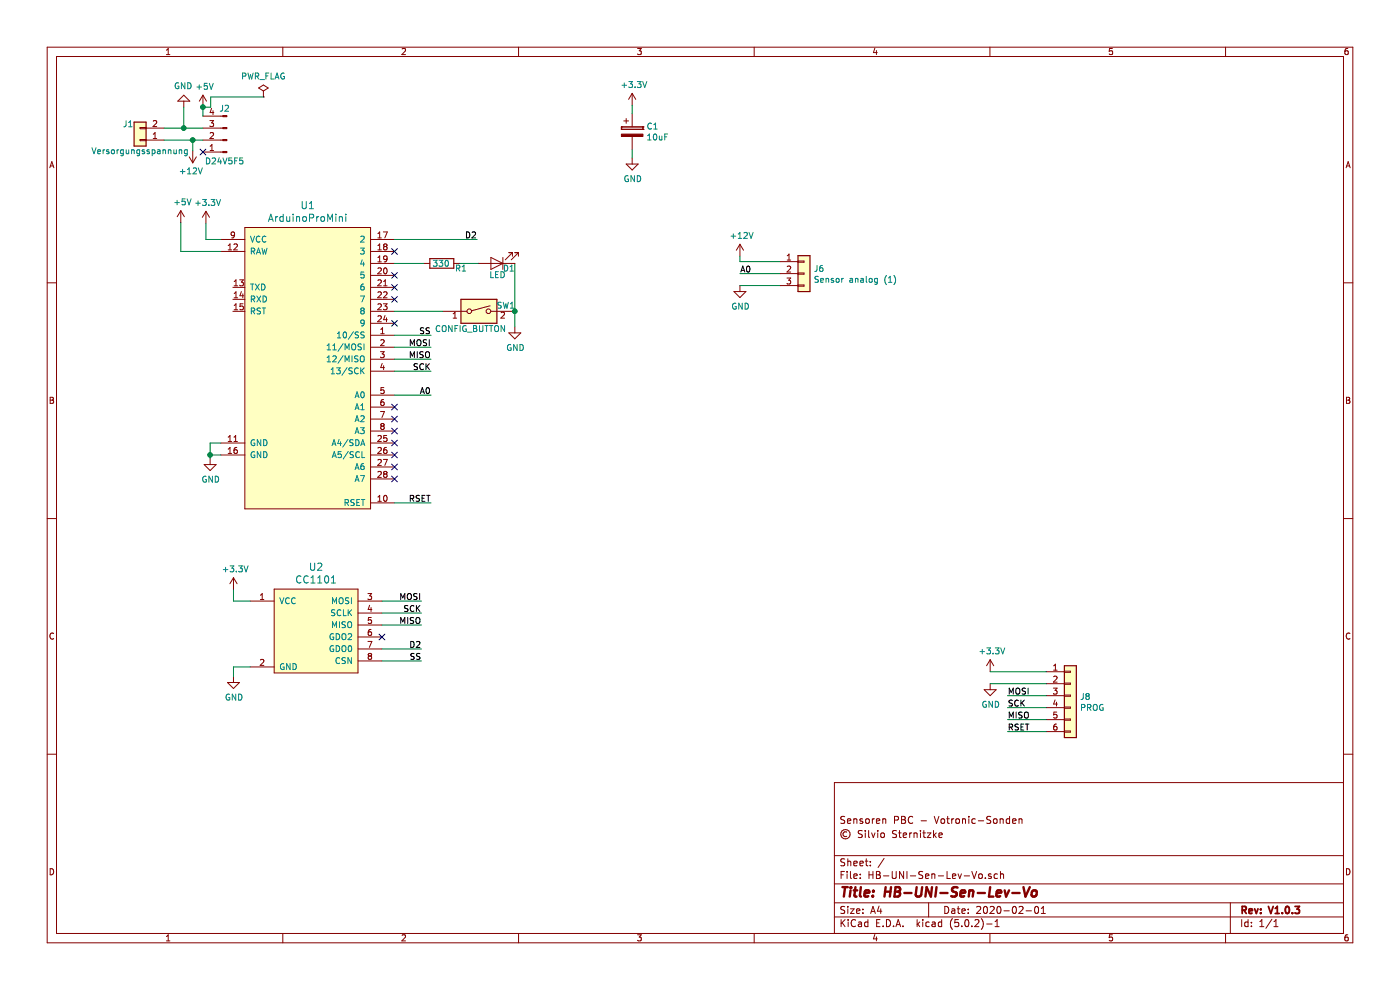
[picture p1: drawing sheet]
EESchema Schematic File Version 4
LIBS:HB-UNI-Sen-Lev-Vo-cache
EELAYER 26 0
EELAYER END
$Descr A4 11693 8268
encoding utf-8
Sheet 1 1
Title "HB-UNI-Sen-Lev-Vo"
Date "2020-02-01"
Rev "V1.0.3"
Comp ""
Comment1 "© Silvio Sternitzke"
Comment2 "Sensoren PBC - Votronic-Sonden"
Comment3 ""
Comment4 ""
$EndDescr
$Comp
L Homebrew:ArduinoProMini U1
U 1 1
P 2595 3200
F 0 "U1" H 2570 4687 60  0000 C CNN
F 1 "ArduinoProMini" H 2570 4581 60  0000 C CNN
F 2 "Homebrew:ArduinoProMini" H 2595 3100 60  0001 C CNN
F 3 "" H 2595 3100 60  0001 C CNN
	1    2595 3200
	1    0    0    -1  
$EndComp
$Comp
L Homebrew:CC1101 U2
U 1 1
P 2390 5570
F 0 "U2" H 2640 6407 60  0000 C CNN
F 1 "CC1101" H 2640 6301 60  0000 C CNN
F 2 "Homebrew:CC1101" H 2390 5570 60  0001 C CNN
F 3 "" H 2390 5570 60  0001 C CNN
	1    2390 5570
	1    0    0    -1  
$EndComp
$Comp
L Switch:SW_DIP_x01 SW1
U 1 1
P 4000 2600
F 0 "SW1" H 4225 2650 50  0000 C CNN
F 1 "CONFIG_BUTTON" H 3930 2455 50  0000 C CNN
F 2 "Button_Switch_THT:SW_PUSH_6mm_H5mm" H 4000 2600 50  0001 C CNN
F 3 "" H 4000 2600 50  0001 C CNN
	1    4000 2600
	1    0    0    -1  
$EndComp
$Comp
L Connector_Generic:Conn_01x02 J1
U 1 1
P 1170 1170
F 0 "J1" H 1270 1040 50  0000 C CNN
F 1 "Versorgungsspannung" H 1170 1265 50  0000 C CNN
F 2 "TerminalBlock_WAGO:TerminalBlock_WAGO_236-102_1x02_P5.00mm_45Degree" H 1170 1170 50  0001 C CNN
F 3 "~" H 1170 1170 50  0001 C CNN
	1    1170 1170
	-1   0    0    1   
$EndComp
$Comp
L Connector:Conn_01x04_Male J2
U 1 1
P 1895 1170
F 0 "J2" H 1960 910 50  0000 R CNN
F 1 "D24V5F5" H 2080 1350 50  0000 R CNN
F 2 "Connector_PinHeader_2.54mm:PinHeader_1x04_P2.54mm_Vertical" H 1895 1170 50  0001 C CNN
F 3 "~" H 1895 1170 50  0001 C CNN
	1    1895 1170
	-1   0    0    1   
$EndComp
$Comp
L Device:CP C1
U 1 1
P 5280 1100
F 0 "C1" H 5398 1146 50  0000 L CNN
F 1 "10uF" H 5398 1055 50  0000 L CNN
F 2 "Capacitor_THT:CP_Radial_D4.0mm_P1.50mm" H 5318 950 50  0001 C CNN
F 3 "~" H 5280 1100 50  0001 C CNN
	1    5280 1100
	1    0    0    -1  
$EndComp
$Comp
L power:+3.3V #PWR09
U 1 1
P 5280 880
F 0 "#PWR09" H 5280 730 50  0001 C CNN
F 1 "+3.3V" H 5295 1053 50  0000 C CNN
F 2 "" H 5280 880 50  0001 C CNN
F 3 "" H 5280 880 50  0001 C CNN
	1    5280 880 
	1    0    0    -1  
$EndComp
$Comp
L power:+3.3V #PWR03
U 1 1
P 1720 1865
F 0 "#PWR03" H 1720 1715 50  0001 C CNN
F 1 "+3.3V" H 1735 2038 50  0000 C CNN
F 2 "" H 1720 1865 50  0001 C CNN
F 3 "" H 1720 1865 50  0001 C CNN
	1    1720 1865
	1    0    0    -1  
$EndComp
$Comp
L power:+3.3V #PWR05
U 1 1
P 1950 4925
F 0 "#PWR05" H 1950 4775 50  0001 C CNN
F 1 "+3.3V" H 1965 5098 50  0000 C CNN
F 2 "" H 1950 4925 50  0001 C CNN
F 3 "" H 1950 4925 50  0001 C CNN
	1    1950 4925
	1    0    0    -1  
$EndComp
$Comp
L power:GND #PWR010
U 1 1
P 5280 1320
F 0 "#PWR010" H 5280 1070 50  0001 C CNN
F 1 "GND" H 5285 1147 50  0000 C CNN
F 2 "" H 5280 1320 50  0001 C CNN
F 3 "" H 5280 1320 50  0001 C CNN
	1    5280 1320
	1    0    0    -1  
$EndComp
$Comp
L power:GND #PWR08
U 1 1
P 4300 2730
F 0 "#PWR08" H 4300 2480 50  0001 C CNN
F 1 "GND" H 4305 2557 50  0000 C CNN
F 2 "" H 4300 2730 50  0001 C CNN
F 3 "" H 4300 2730 50  0001 C CNN
	1    4300 2730
	1    0    0    -1  
$EndComp
$Comp
L power:GND #PWR04
U 1 1
P 1755 3830
F 0 "#PWR04" H 1755 3580 50  0001 C CNN
F 1 "GND" H 1760 3657 50  0000 C CNN
F 2 "" H 1755 3830 50  0001 C CNN
F 3 "" H 1755 3830 50  0001 C CNN
	1    1755 3830
	1    0    0    -1  
$EndComp
$Comp
L power:GND #PWR06
U 1 1
P 1950 5650
F 0 "#PWR06" H 1950 5400 50  0001 C CNN
F 1 "GND" H 1955 5477 50  0000 C CNN
F 2 "" H 1950 5650 50  0001 C CNN
F 3 "" H 1950 5650 50  0001 C CNN
	1    1950 5650
	1    0    0    -1  
$EndComp
$Comp
L Device:R R1
U 1 1
P 3690 2200
F 0 "R1" V 3645 2040 50  0000 C CNN
F 1 "330" V 3685 2205 50  0000 C CNN
F 2 "Resistor_THT:R_Axial_DIN0207_L6.3mm_D2.5mm_P2.54mm_Vertical" V 3620 2200 50  0001 C CNN
F 3 "~" H 3690 2200 50  0001 C CNN
	1    3690 2200
	0    -1   -1   0   
$EndComp
Wire Wire Line
	3295 2200 3540 2200
Wire Wire Line
	3840 2200 4000 2200
Wire Wire Line
	3295 2600 3700 2600
Wire Wire Line
	4300 2200 4300 2600
Wire Wire Line
	4300 2600 4300 2730
Connection ~ 4300 2600
Wire Wire Line
	2090 5020 1950 5020
Wire Wire Line
	1950 5020 1950 4925
Wire Wire Line
	1950 5570 2090 5570
Wire Wire Line
	1950 5650 1950 5570
Wire Wire Line
	1755 3700 1845 3700
Wire Wire Line
	1755 3700 1755 3800
Wire Wire Line
	1755 3800 1845 3800
Wire Wire Line
	1755 3800 1755 3830
Connection ~ 1755 3800
Wire Wire Line
	1720 1865 1720 2000
Wire Wire Line
	1720 2000 1845 2000
Wire Wire Line
	3295 2800 3600 2800
Wire Wire Line
	3295 2900 3600 2900
Wire Wire Line
	3295 3000 3600 3000
Wire Wire Line
	3295 3100 3600 3100
Text Label 3600 2800 2    50   ~ 0
SS
Text Label 3600 2900 2    50   ~ 0
MOSI
Text Label 3600 3000 2    50   ~ 0
MISO
Text Label 3600 3100 2    50   ~ 0
SCK
Wire Wire Line
	3600 4200 3295 4200
Text Label 3600 4200 2    50   ~ 0
RSET
NoConn ~ 3295 4000
NoConn ~ 3295 3900
NoConn ~ 3295 3600
NoConn ~ 3295 3500
NoConn ~ 3295 2700
NoConn ~ 3295 2500
NoConn ~ 3295 2400
NoConn ~ 3295 2300
NoConn ~ 3190 5320
Wire Wire Line
	1370 1170 1610 1170
Wire Wire Line
	1370 1070 1535 1070
Wire Wire Line
	1695 895  1695 970 
$Comp
L power:GND #PWR01
U 1 1
P 1535 895
F 0 "#PWR01" H 1535 645 50  0001 C CNN
F 1 "GND" H 1540 722 50  0000 C CNN
F 2 "" H 1535 895 50  0001 C CNN
F 3 "" H 1535 895 50  0001 C CNN
	1    1535 895 
	-1   0    0    1   
$EndComp
Wire Wire Line
	1535 895  1535 1070
Connection ~ 1535 1070
Wire Wire Line
	1535 1070 1695 1070
NoConn ~ 1695 1270
Wire Wire Line
	5280 880  5280 950 
Wire Wire Line
	5280 1250 5280 1320
$Comp
L Connector_Generic:Conn_01x03 J6
U 1 1
P 6715 2285
F 0 "J6" H 6795 2327 50  0000 L CNN
F 1 "Sensor analog (1)" H 6795 2236 50  0000 L CNN
F 2 "TerminalBlock_WAGO:TerminalBlock_WAGO_236-103_1x03_P5.00mm_45Degree" H 6715 2285 50  0001 C CNN
F 3 "~" H 6715 2285 50  0001 C CNN
	1    6715 2285
	1    0    0    -1  
$EndComp
Wire Wire Line
	6180 2185 6515 2185
$Comp
L power:GND #PWR016
U 1 1
P 6180 2385
F 0 "#PWR016" H 6180 2135 50  0001 C CNN
F 1 "GND" H 6185 2212 50  0000 C CNN
F 2 "" H 6180 2385 50  0001 C CNN
F 3 "" H 6180 2385 50  0001 C CNN
	1    6180 2385
	1    0    0    -1  
$EndComp
Wire Wire Line
	6180 2385 6515 2385
Wire Wire Line
	6515 2285 6180 2285
Wire Wire Line
	3295 3300 3600 3300
Text Label 3600 3300 2    50   ~ 0
A0
Text Label 6180 2285 0    50   ~ 0
A0
$Comp
L Connector_Generic:Conn_01x06 J8
U 1 1
P 8940 5810
F 0 "J8" H 9019 5802 50  0000 L CNN
F 1 "PROG" H 9019 5711 50  0000 L CNN
F 2 "Connector_PinHeader_2.54mm:PinHeader_1x06_P2.54mm_Vertical" H 8940 5810 50  0001 C CNN
F 3 "~" H 8940 5810 50  0001 C CNN
	1    8940 5810
	1    0    0    -1  
$EndComp
$Comp
L power:+3.3V #PWR011
U 1 1
P 8270 5610
F 0 "#PWR011" H 8270 5460 50  0001 C CNN
F 1 "+3.3V" H 8285 5783 50  0000 C CNN
F 2 "" H 8270 5610 50  0001 C CNN
F 3 "" H 8270 5610 50  0001 C CNN
	1    8270 5610
	1    0    0    -1  
$EndComp
$Comp
L power:GND #PWR012
U 1 1
P 8270 5710
F 0 "#PWR012" H 8270 5460 50  0001 C CNN
F 1 "GND" H 8275 5537 50  0000 C CNN
F 2 "" H 8270 5710 50  0001 C CNN
F 3 "" H 8270 5710 50  0001 C CNN
	1    8270 5710
	1    0    0    -1  
$EndComp
Wire Wire Line
	8270 5710 8740 5710
Wire Wire Line
	8270 5610 8740 5610
Wire Wire Line
	8415 5810 8740 5810
Wire Wire Line
	8740 5910 8415 5910
Wire Wire Line
	8740 6010 8415 6010
Wire Wire Line
	8740 6110 8415 6110
Text Label 8415 5810 0    50   ~ 0
MOSI
Text Label 8415 5910 0    50   ~ 0
SCK
Text Label 8415 6010 0    50   ~ 0
MISO
Text Label 8415 6110 0    50   ~ 0
RSET
$Comp
L power:PWR_FLAG #FLG01
U 1 1
P 2200 810
F 0 "#FLG01" H 2200 885 50  0001 C CNN
F 1 "PWR_FLAG" H 2200 984 50  0000 C CNN
F 2 "" H 2200 810 50  0001 C CNN
F 3 "~" H 2200 810 50  0001 C CNN
	1    2200 810 
	1    0    0    -1  
$EndComp
Wire Wire Line
	2200 810  1760 810 
Wire Wire Line
	1760 810  1760 895 
Wire Wire Line
	1760 895  1695 895 
Wire Wire Line
	3190 5020 3520 5020
Wire Wire Line
	3190 5120 3520 5120
Wire Wire Line
	3190 5220 3520 5220
Wire Wire Line
	3190 5420 3520 5420
Wire Wire Line
	3190 5520 3520 5520
Text Label 3520 5020 2    50   ~ 0
MOSI
Text Label 3520 5120 2    50   ~ 0
SCK
Text Label 3520 5220 2    50   ~ 0
MISO
Text Label 3520 5420 2    50   ~ 0
D2
Text Label 3520 5520 2    50   ~ 0
SS
Wire Wire Line
	3295 2000 3985 2000
Text Label 3985 2000 2    50   ~ 0
D2
$Comp
L power:+12V #PWR07
U 1 1
P 1610 1260
F 0 "#PWR07" H 1610 1110 50  0001 C CNN
F 1 "+12V" H 1625 1433 50  0000 C CNN
F 2 "" H 1610 1260 50  0001 C CNN
F 3 "" H 1610 1260 50  0001 C CNN
	1    1610 1260
	-1   0    0    1   
$EndComp
Wire Wire Line
	1610 1260 1610 1170
Connection ~ 1610 1170
Wire Wire Line
	1610 1170 1695 1170
$Comp
L power:+12V #PWR014
U 1 1
P 6180 2140
F 0 "#PWR014" H 6180 1990 50  0001 C CNN
F 1 "+12V" H 6195 2313 50  0000 C CNN
F 2 "" H 6180 2140 50  0001 C CNN
F 3 "" H 6180 2140 50  0001 C CNN
	1    6180 2140
	1    0    0    -1  
$EndComp
Wire Wire Line
	6180 2140 6180 2185
NoConn ~ 3295 3400
NoConn ~ 3295 3800
$Comp
L Device:LED D1
U 1 1
P 4150 2200
F 0 "D1" H 4050 2245 50  0000 C CNN
F 1 "LED" H 4145 2300 50  0000 C CNN
F 2 "LED_THT:LED_D3.0mm" H 4150 2200 50  0001 C CNN
F 3 "~" H 4150 2200 50  0001 C CNN
	1    4150 2200
	-1   0    0    1   
$EndComp
NoConn ~ 3295 2100
$Comp
L power:+5V #PWR013
U 1 1
P 1695 895
F 0 "#PWR013" H 1695 745 50  0001 C CNN
F 1 "+5V" H 1710 1068 50  0000 C CNN
F 2 "" H 1695 895 50  0001 C CNN
F 3 "" H 1695 895 50  0001 C CNN
	1    1695 895 
	1    0    0    -1  
$EndComp
Connection ~ 1695 895 
$Comp
L power:+5V #PWR02
U 1 1
P 1510 1860
F 0 "#PWR02" H 1510 1710 50  0001 C CNN
F 1 "+5V" H 1525 2033 50  0000 C CNN
F 2 "" H 1510 1860 50  0001 C CNN
F 3 "" H 1510 1860 50  0001 C CNN
	1    1510 1860
	1    0    0    -1  
$EndComp
Wire Wire Line
	1510 1860 1510 2100
Wire Wire Line
	1510 2100 1845 2100
NoConn ~ 3295 3700
$EndSCHEMATC
